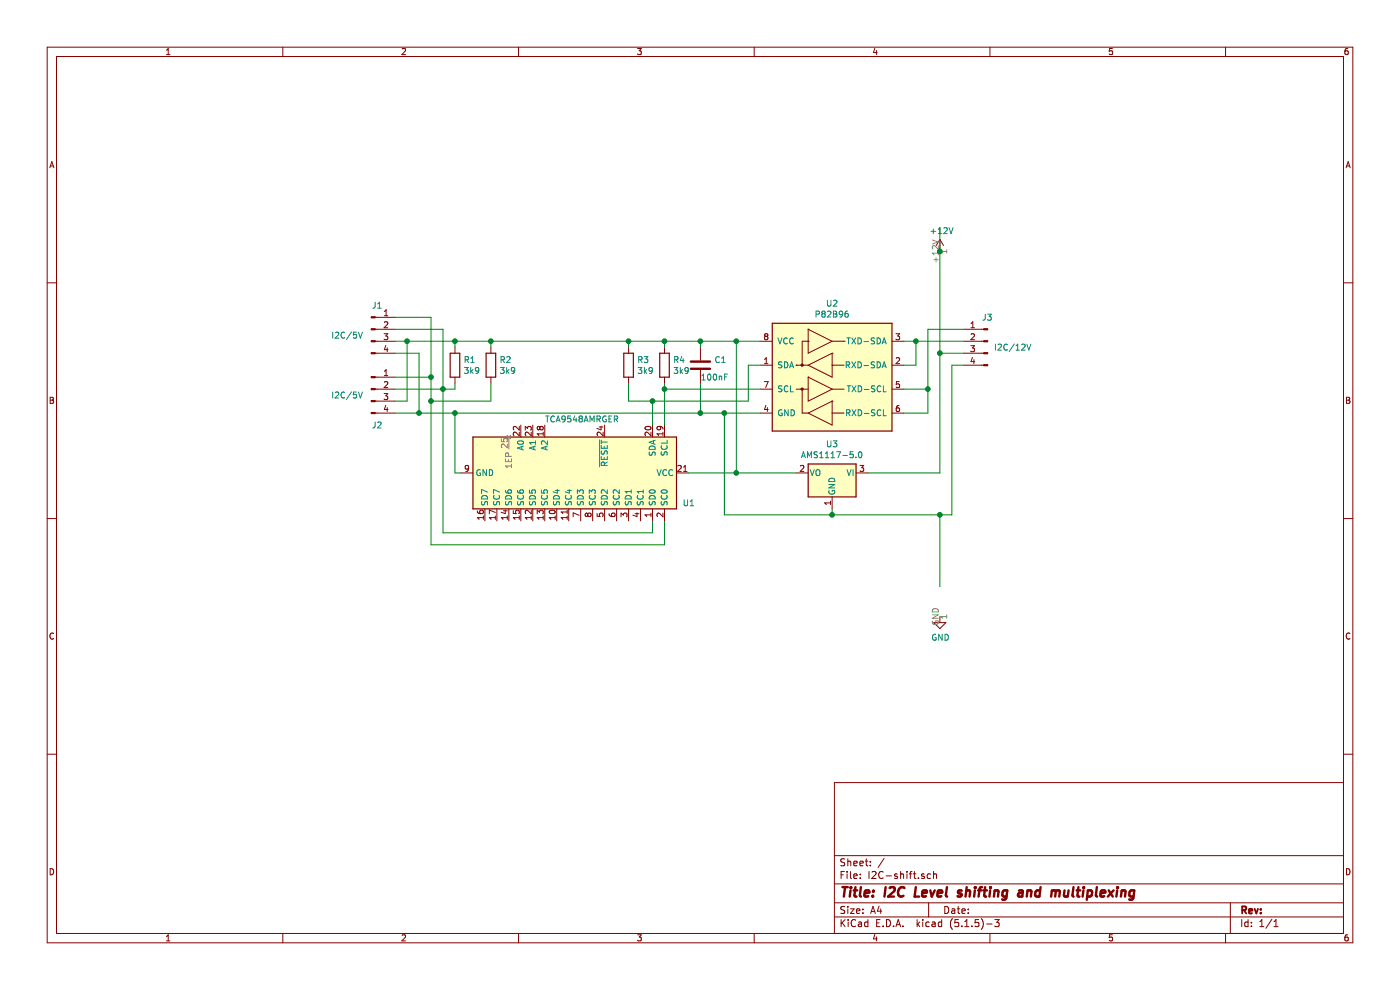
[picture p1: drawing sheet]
EESchema Schematic File Version 4
EELAYER 30 0
EELAYER END
$Descr A4 11693 8268
encoding utf-8
Sheet 1 1
Title "I2C Level shifting and multiplexing"
Date ""
Rev ""
Comp ""
Comment1 ""
Comment2 ""
Comment3 ""
Comment4 ""
$EndDescr
$Comp
L Interface_Expansion:P82B96 U2
U 1 1
P 6950 3150
F 0 "U2" H 6950 3767 50  0000 C CNN
F 1 "P82B96" H 6950 3676 50  0000 C CNN
F 2 "" H 6950 3150 50  0001 C CNN
F 3 "http://www.nxp.com/documents/data_sheet/P82B96.pdf" H 6950 3150 50  0001 C CNN
	1    6950 3150
	1    0    0    -1  
$EndComp
$Comp
L Interface_Expansion:TCA9548AMRGER U1
U 1 1
P 4850 3950
F 0 "U1" V 5100 4800 50  0000 L CNN
F 1 "TCA9548AMRGER" V 4400 3650 50  0000 L CNN
F 2 "Package_DFN_QFN:Texas_RGE0024C_EP2.1x2.1mm" H 4850 2950 50  0001 C CNN
F 3 "http://www.ti.com/lit/ds/symlink/tca9548a.pdf" H 4900 4200 50  0001 C CNN
	1    4850 3950
	0    1    1    0   
$EndComp
Wire Wire Line
	3800 3950 3850 3950
$Comp
L Device:R R3
U 1 1
P 5250 3050
F 0 "R3" H 5320 3096 50  0000 L CNN
F 1 "3k9" H 5320 3005 50  0000 L CNN
F 2 "" V 5180 3050 50  0001 C CNN
F 3 "~" H 5250 3050 50  0001 C CNN
	1    5250 3050
	1    0    0    -1  
$EndComp
$Comp
L Device:R R4
U 1 1
P 5550 3050
F 0 "R4" H 5620 3096 50  0000 L CNN
F 1 "3k9" H 5620 3005 50  0000 L CNN
F 2 "" V 5480 3050 50  0001 C CNN
F 3 "~" H 5550 3050 50  0001 C CNN
	1    5550 3050
	1    0    0    -1  
$EndComp
Wire Wire Line
	6150 2850 6350 2850
Wire Wire Line
	5250 2900 5250 2850
Wire Wire Line
	5250 2850 5550 2850
Wire Wire Line
	5550 2850 5550 2900
Connection ~ 5550 2850
$Comp
L Connector:Conn_01x04_Male J3
U 1 1
P 8250 2850
F 0 "J3" H 8300 3050 50  0000 R CNN
F 1 "I2C/12V" H 8200 2800 50  0000 R CNN
F 2 "" H 8250 2850 50  0001 C CNN
F 3 "~" H 8250 2850 50  0001 C CNN
	1    8250 2850
	-1   0    0    -1  
$EndComp
$Comp
L Connector:Conn_01x04_Male J1
U 1 1
P 3100 2750
F 0 "J1" H 3150 2950 50  0000 C CNN
F 1 "I2C/5V" H 2900 2700 50  0000 C CNN
F 2 "" H 3100 2750 50  0001 C CNN
F 3 "~" H 3100 2750 50  0001 C CNN
	1    3100 2750
	1    0    0    -1  
$EndComp
$Comp
L Connector:Conn_01x04_Male J2
U 1 1
P 3100 3250
F 0 "J2" H 3150 2950 50  0000 C CNN
F 1 "I2C/5V" H 2900 3200 50  0000 C CNN
F 2 "" H 3100 3250 50  0001 C CNN
F 3 "~" H 3100 3250 50  0001 C CNN
	1    3100 3250
	1    0    0    -1  
$EndComp
Wire Wire Line
	5250 2850 4100 2850
Connection ~ 5250 2850
Wire Wire Line
	3700 4450 5450 4450
Wire Wire Line
	5450 4450 5450 4350
Wire Wire Line
	3600 4550 5550 4550
Wire Wire Line
	5550 4550 5550 4350
Wire Wire Line
	7550 2850 7650 2850
Wire Wire Line
	7650 2850 7650 3050
Wire Wire Line
	7650 3050 7550 3050
Wire Wire Line
	8050 2850 7650 2850
Connection ~ 7650 2850
Wire Wire Line
	7750 3450 7750 3250
Connection ~ 7750 3250
Wire Wire Line
	7550 3250 7750 3250
Wire Wire Line
	7550 3450 7750 3450
$Comp
L Regulator_Linear:AMS1117-5.0 U3
U 1 1
P 6950 3950
F 0 "U3" H 6950 4192 50  0000 C CNN
F 1 "AMS1117-5.0" H 6950 4101 50  0000 C CNN
F 2 "Package_TO_SOT_SMD:SOT-223-3_TabPin2" H 6950 4150 50  0001 C CNN
F 3 "http://www.advanced-monolithic.com/pdf/ds1117.pdf" H 7050 3700 50  0001 C CNN
	1    6950 3950
	-1   0    0    -1  
$EndComp
Wire Wire Line
	7250 3950 7850 3950
Wire Wire Line
	6950 4250 6950 4300
Wire Wire Line
	6950 4300 7850 4300
Wire Wire Line
	7950 3050 8050 3050
Connection ~ 6950 4300
$Comp
L Device:C C1
U 1 1
P 5850 3050
F 0 "C1" H 5965 3096 50  0000 L CNN
F 1 "100nF" H 5850 2950 50  0000 L CNN
F 2 "" H 5888 2900 50  0001 C CNN
F 3 "~" H 5850 3050 50  0001 C CNN
	1    5850 3050
	1    0    0    -1  
$EndComp
Wire Wire Line
	5550 2850 5850 2850
$Comp
L power:GND #PWR02
U 1 1
P 7850 5150
F 0 "#PWR02" H 7850 4900 50  0001 C CNN
F 1 "GND" H 7855 4977 50  0000 C CNN
F 2 "" H 7850 5150 50  0001 C CNN
F 3 "" H 7850 5150 50  0001 C CNN
	1    7850 5150
	1    0    0    -1  
$EndComp
Connection ~ 7850 4300
Wire Wire Line
	7850 4300 7950 4300
$Comp
L power:+12V #PWR01
U 1 1
P 7850 2100
F 0 "#PWR01" H 7850 1950 50  0001 C CNN
F 1 "+12V" H 7865 2273 50  0000 C CNN
F 2 "" H 7850 2100 50  0001 C CNN
F 3 "" H 7850 2100 50  0001 C CNN
	1    7850 2100
	1    0    0    -1  
$EndComp
$Comp
L Device:R R1
U 1 1
P 3800 3050
F 0 "R1" H 3870 3096 50  0000 L CNN
F 1 "3k9" H 3870 3005 50  0000 L CNN
F 2 "" V 3730 3050 50  0001 C CNN
F 3 "~" H 3800 3050 50  0001 C CNN
	1    3800 3050
	1    0    0    -1  
$EndComp
$Comp
L Device:R R2
U 1 1
P 4100 3050
F 0 "R2" H 4170 3096 50  0000 L CNN
F 1 "3k9" H 4170 3005 50  0000 L CNN
F 2 "" V 4030 3050 50  0001 C CNN
F 3 "~" H 4100 3050 50  0001 C CNN
	1    4100 3050
	1    0    0    -1  
$EndComp
Wire Wire Line
	4100 2900 4100 2850
Connection ~ 4100 2850
Wire Wire Line
	4100 2850 3800 2850
Wire Wire Line
	3800 2900 3800 2850
Connection ~ 3800 2850
Wire Wire Line
	5850 2900 5850 2850
Connection ~ 5850 2850
Wire Wire Line
	5850 3200 5850 3450
Wire Wire Line
	5850 2850 6150 2850
Wire Wire Line
	6050 4300 6950 4300
Wire Wire Line
	6050 3450 6350 3450
Wire Wire Line
	5750 3950 6150 3950
Connection ~ 6150 3950
Wire Wire Line
	7850 1900 7850 2100
Wire Wire Line
	8050 2950 7850 2950
Connection ~ 7850 2950
Wire Wire Line
	7750 2750 8050 2750
Wire Wire Line
	7750 2750 7750 3250
Connection ~ 6150 2850
Connection ~ 7850 2100
Wire Wire Line
	5250 3200 5250 3350
Wire Wire Line
	5550 3200 5550 3250
Connection ~ 5550 3250
Wire Wire Line
	5550 3250 6350 3250
Wire Wire Line
	6350 3050 6250 3050
Wire Wire Line
	6250 3050 6250 3350
Wire Wire Line
	6250 3350 5450 3350
Connection ~ 5450 3350
Wire Wire Line
	5450 3350 5250 3350
Wire Wire Line
	6050 3450 5850 3450
Wire Wire Line
	6150 3950 6650 3950
Connection ~ 6050 3450
Connection ~ 5850 3450
Wire Wire Line
	5850 3450 3800 3450
Wire Wire Line
	3800 3200 3800 3250
Wire Wire Line
	3800 3450 3500 3450
Connection ~ 3800 3450
Wire Wire Line
	3600 2650 3300 2650
Connection ~ 3600 3150
Wire Wire Line
	3600 3150 3600 3350
Wire Wire Line
	3600 3350 4100 3350
Wire Wire Line
	4100 3350 4100 3200
Connection ~ 3600 3350
Wire Wire Line
	3700 4450 3700 3250
Wire Wire Line
	3700 2750 3300 2750
Connection ~ 3700 3250
Wire Wire Line
	3700 3250 3800 3250
Wire Wire Line
	3500 3450 3500 2950
Connection ~ 3500 3450
Wire Wire Line
	3400 2850 3400 3350
Connection ~ 3400 2850
Wire Wire Line
	3400 2850 3800 2850
Wire Wire Line
	3300 3150 3600 3150
Wire Wire Line
	3300 3250 3700 3250
Wire Wire Line
	3300 3350 3400 3350
Wire Wire Line
	3300 3450 3500 3450
Wire Wire Line
	3300 2850 3400 2850
Wire Wire Line
	3300 2950 3500 2950
Wire Wire Line
	7950 3050 7950 4300
Wire Wire Line
	7850 2950 7850 3950
Wire Wire Line
	6150 2850 6150 3950
Wire Wire Line
	5550 3250 5550 3550
Wire Wire Line
	5450 3350 5450 3550
Wire Wire Line
	6050 3450 6050 4300
Wire Wire Line
	3800 3450 3800 3950
Wire Wire Line
	3600 3350 3600 4550
Wire Wire Line
	7850 2100 7850 2950
Wire Wire Line
	3600 2650 3600 3150
Wire Wire Line
	3700 2750 3700 3250
Wire Wire Line
	7850 4300 7850 5150
$EndSCHEMATC
